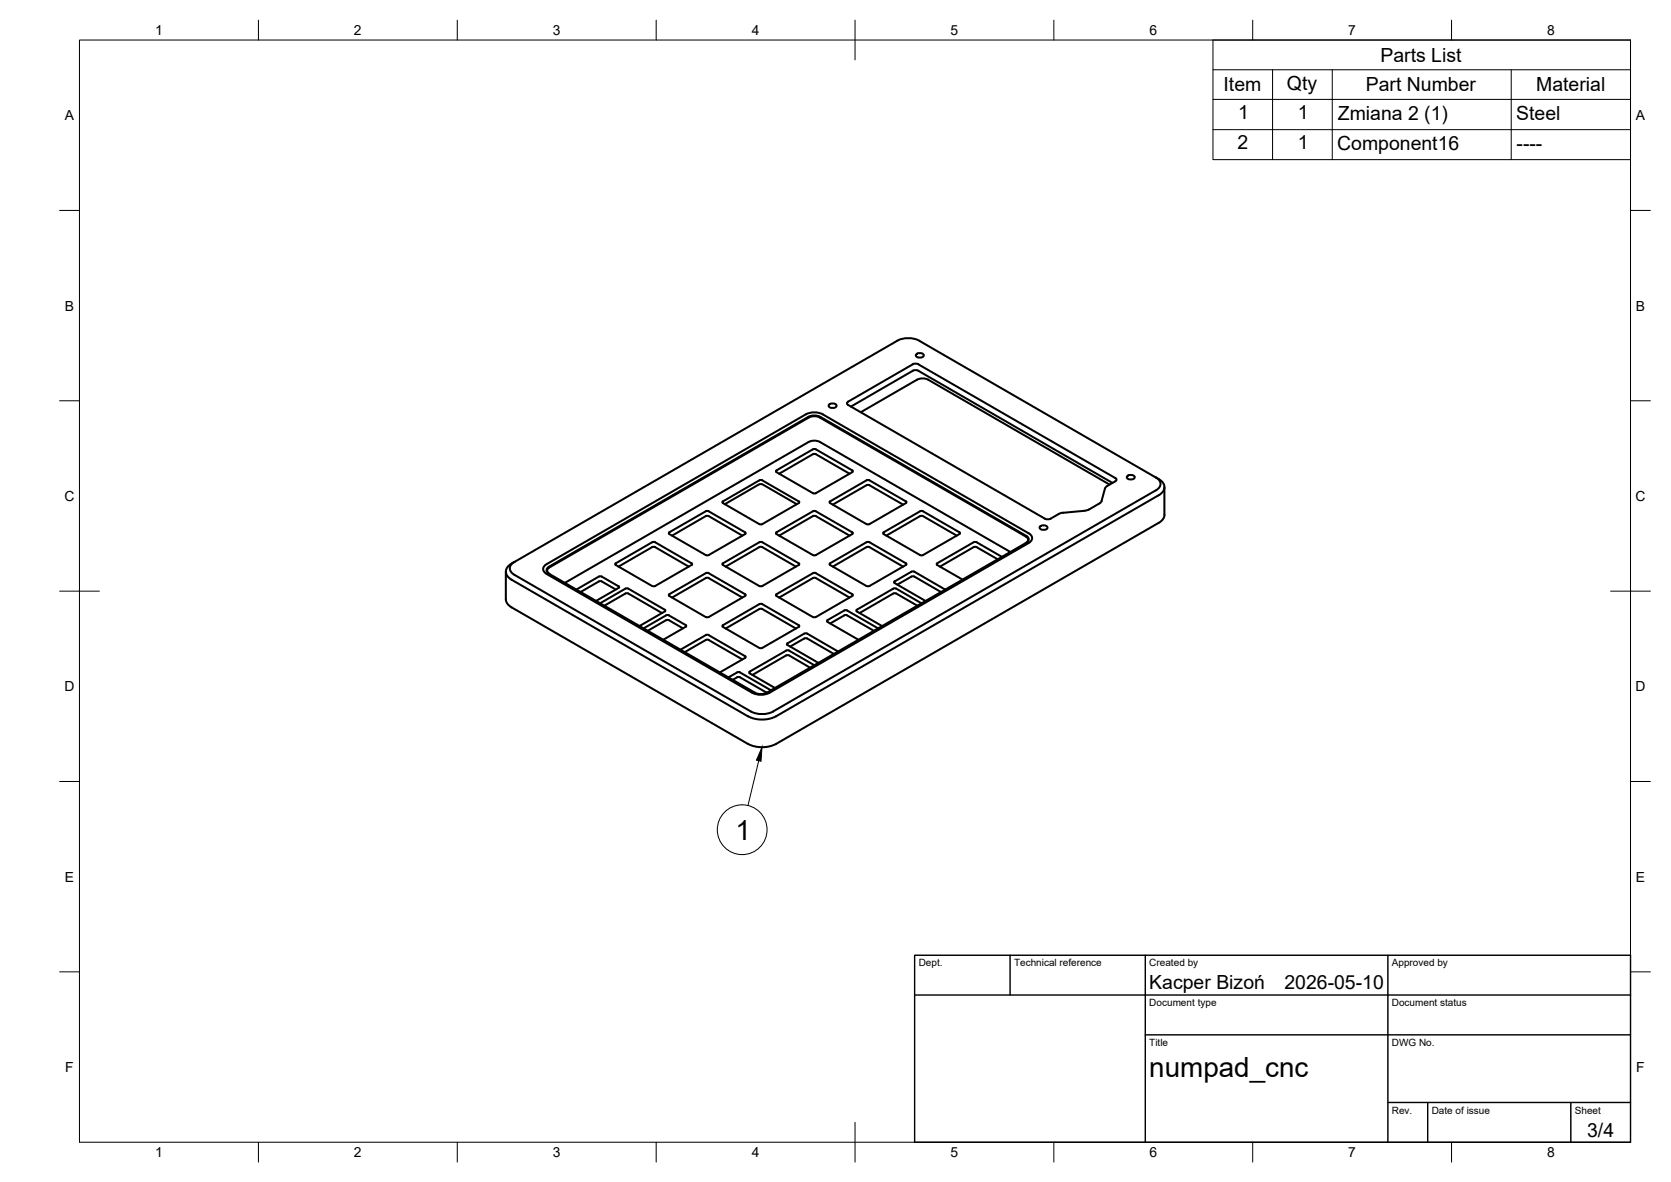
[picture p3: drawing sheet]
<svg xmlns="http://www.w3.org/2000/svg" width="420mm" height="297mm" viewBox="0 0 420 297" stroke-linecap="round" stroke-linejoin="round" font-family="sans-serif">
<!-- layer: Visible -->
<g fill="none" stroke="#000" stroke-width=".51">
<path d="M230.3 89.1l1-.4a.73 .73 0 0 1 .9 .8l-.9 .4a.73 .73 0 0 1-1-.8zM230.9 91.6l49.5 28.5 .3 .2v.5l-2.7 1.7-1 3.4M230.9 93.2l48.8 28.2M230.9 93.2l-.7-.2-.7 .2-15.5 9M230.9 91.5l-.7-.1-.7 .2-16.2 9.3-.3 .2v.5l49.7 28.8 1.1 .1 2.4-1.3M195.2 118.2l9.2-5.3 .5-.1 9.4 5.4 .1 .3-9.3 5.4-.4 .1-9.5-5.4zM195.9 119l8.8-4.9h.4l8.5 4.9M202.6 104.1l-65.2 37.7M202.6 104.1l1.2-.4 1.3-.1 1.8 .5 51.7 29.9M203.3 105l-65.2 37.6M203.3 104.9l1.5-.3 1.4 .3M206.2 105l51.7 29.8a.86 .86 0 0 1 .6 .9 .86 .86 0 0 1-.6 .8"/>
<path d="M208.4 101.7l.9-.3a.73 .73 0 0 1 1 .8l-1 .3a.73 .73 0 0 1-.9-.8zM216.4 103.6l14.2-8.2 .9-.3 1.5 .1 46 26.6M283.4 119.7l.9-.4a.73 .73 0 0 1 1 .8l-1 .4a.73 .73 0 0 1-.9-.8zM290.6 120a1.73 1.73 0 0 1 1.2 1.6 1.73 1.73 0 0 1-1.2 1.6l-96.2 55.6a6.3 6.3 0 0 1-5.6 0l-59.4-34.3a1.73 1.73 0 0 1-1.2-1.7 1.73 1.73 0 0 1 1.2-1.6M168.3 133.8l9.2-5.3 .5-.1 9.4 5.4 .1 .3-9.3 5.4-.5 .1-9.4-5.4zM169 134.6l8.7-5 .5 .1 8.5 4.9M181.8 126l-.2 .3 .2 .1 9.1 5.3M181.8 126l9.4-5.4 .5 .1 9.2 5.3M182.2 126.7l8.9-5h.6l8.6 5M191 131.7h.7M195.2 133.8l9.2-5.3 .5-.1 9.4 5.4 .1 .3-9.3 5.4-.4 .1-9.5-5.4zM195.9 134.6l8.8-5 .4 .1 8.5 4.9"/>
<path d="M200.9 126l.1 .1-.1 .3-9.3 5.3M208.7 126l-.1 .3 .1 .1 9.2 5.3M217.9 136.3l-9.2 5.3-.1 .2 9.3 5.5M217.9 137.5l-8.5 4.9M217.9 121.9l-8.5 4.9M217.9 120.7l-9.2 5.3M217.9 131.7h.7M217.9 136.3h.7M217.9 120.7h.7M217.9 137.5h.7M217.9 121.9h.7M218.6 136.3l9.2 5.3 .1 .2-9.3 5.5"/>
<path d="M218.6 137.5l8.5 4.9M218.6 121.9l8.5 4.9M218.6 120.7l9.2 5.3M222.2 134.2l9.2 5.3M222.2 133.8l-.1 .1 .1 .3M227.8 126l.1 .3-.1 .1-9.2 5.3M231.4 129.7l-8.5 4.9M231.4 128.5l-9.2 5.3M231.4 128.5h.7l9.3 5.4-.1 .3-9.2 5.3h-.7M231.4 129.7h.7l8.5 4.9M251.9 139.9l-6.3-3.6-.5-.1-9.5 5.4M254 138.7l-47.8-27.6-1.4-.4-1.5 .4-61.3 35.4"/>
<path d="M258.6 136.5l-65.2 37.6-1.8 .5-1.3-.1-1.1-.4-51.8-29.9M258.6 134a1.29 1.29 0 0 1 .9 1.2 1.29 1.29 0 0 1-.9 1.3M261.5 132.4l.9-.4a.73 .73 0 0 1 .9 .8l-.9 .4a.73 .73 0 0 1-.9-.8zM276.4 126.5l-3.1 1.7-6 .6-1.1 .4M277 125.9l-.6 .6M291.3 120.4l-58.7-33.9a6.5 6.5 0 0 0-7.1-.9l-96.1 55.6M291.3 131.4l-96.2 55.6M291.3 124.5l-96.2 55.5M291.3 120.4a2.16 2.16 0 0 1 1.5 2 2.16 2.16 0 0 1-1.5 2.1M292.8 122.4v7a2.42 2.42 0 0 1-1.5 2M127.2 143.7v6.9a2.42 2.42 0 0 0 1.5 2l59.4 34.3a7.8 7.8 0 0 0 7.1 0M129.4 141.2a3.2 3.2 0 0 0-2.2 2.5 2.49 2.49 0 0 0 1.5 2l59.4 34.3"/>
<path d="M137.4 141.8a1.29 1.29 0 0 0-.8 1.2 1.29 1.29 0 0 0 .8 1.2M137.6 142.7l65.6-37.9 1.6-.4 1.5 .4 51.7 29.9a.93 .93 0 0 1 .7 .8 .93 .93 0 0 1-.7 .9l-65.2 37.7-1.5 .3-1.5-.3-51.8-29.9a.89 .89 0 0 1-.4-1.5zM138.1 142.6a.86 .86 0 0 0-.5 .8 .86 .86 0 0 0 .5 .8M150.6 146.1l-4.6 2.7M150.6 144.9l-5.7 3.3M150.6 144.9h.7l4.2 2.4M150.6 146.1h.7M150.9 151.6l6.4-3.7 .4-.1 9.6 5.6-.1 .2-6.4 3.7M151.3 146.1l3.5 2.1M152 152.2l5.3-3.1h.4l8.8 5M154.7 141.7l9.3-5.4 .5-.1 9.4 5.4 .1 .2-9.3 5.5h-.5l-9.4-5.3zM155.5 142.4l8.7-5 .5 .1 8.5 4.9"/>
<path d="M155.5 147.8l-5.6 3.2M155.6 147.3l.1 .3-.1 .1M169 150.2l8.7-5 .5 .1 8.5 4.9M171.7 157.9l-3.5-2-.5-.1-4.8 2.7M172.4 157.5l-5.6 3.3M172.4 157.5l.2-.1-.2-.3-4.2-2.4-.5-.1-5.9 3.3M177.5 144l-9.2 5.3-.1 .3 9.5 5.5h.5l9.3-5.5-.1-.3-9.2-5.3M177.5 144h.7M181.6 141.7l9.4-5.4 .4-.1 9.5 5.4 .1 .2-9.3 5.5h-.5l-9.4-5.3zM182.5 158l8.7-5h.5l8.4 5M182.5 142.4l8.7-5 .5 .1 8.4 4.9M195.9 150.2l8.8-5 .4 .1 8.5 4.9"/>
<path d="M204.4 144l-9.2 5.3-.1 .3 9.6 5.5h.4l9.3-5.5-.1-.3-9.2-5.3M204.4 144h.7M212.3 153.4l-4.2 2.5-.2 .2 7.9 4.7M212.3 153.4h.7M213 154.7l6.7 3.8M213 153.4l7.8 4.5M213 154.6h-.7l-3.6 2.1M217.9 147.3h.7M224.6 147.9l-9.3 5.5 .1 .2 6.4 3.7M224.6 149.1l-8.5 5M224.6 149.1h.7l5.4 3.1M224.6 147.9h.7l6.4 3.7"/>
<path d="M224.9 146.1l-.1 .3 .1 .1 7.8 4.5M224.9 146.1l4.3-2.4 .5-.1 8 4.6M225.6 146.9l3.6-2 .5-.1 6.9 4M235.6 142l6.4 3.7M235.6 141.6l-.1 .2 .1 .2M250.9 140.6l-5.3-3.1-.5-.1-8.8 5M171.1 163.3l6.4-3.7 .5-.1 9.4 5.4M177.5 160.8l-5.3 3.1M177.5 160.8h.7M178.2 160.8l8.5 4.9M183.2 170.2l2.2-1.2 .4-.1 8 4.6M185.4 170.2h.7"/>
<path d="M185.4 170.2l-1.2 .6M186.1 170.2l6.7 3.9M187.4 164.9l.1 .3-.1 .1-6.4 3.7M188.1 180a7.8 7.8 0 0 0 7.1 0M190.9 162.8l-9.1-5.3-.2-.2 9.6-5.6 .5 .1 9.3 5.5-.1 .2-9.3 5.3M191 162.8h.7M198.7 162.5l3.5-2.1h.5l7 3.9M203.7 167.8l-5.3-3.1-.5-.1-8.7 5M204.8 167.2l-6.4-3.7-.5-.1-9.5 5.5 .1 .3 6.4 3.7M210.7 163.7l-8-4.6-.5 .1-4.3 2.6 .1 .3 7.8 4.5"/>
</g>
<!-- layer: BORDER -->
<g fill="none" stroke="#000" stroke-width=".25">
<path d="M20 10.1h390v276.9h-390zM65 5.1v5M115 5.1v5M165 5.1v5M215 5.1v10M265 5.1v5M315 5.1v5M365 5.1v5M15 52.9h5M410 52.9h5M15 100.7h5M410 100.7h5"/>
<path d="M15 148.6h10M405 148.6h10M15 196.4h5M410 196.4h5M15 244.2h5M410 244.2h5M65 287v5M115 287v5M165 287v5M215 282.1v9.9M265 287v5M315 287v5"/>
<path d="M365 287v5"/>
</g>
<!-- layer: TITLEBLOCK -->
<path d="M230 240.1h180v46.9h-180zM230 250h180M254 240.1v9.9M288 240.1v46.9M349 240.1v46.9M288 260.1h122M349 277.1h61M359 277.1v9.9M395 277.1v9.9" fill="none" stroke="#000" stroke-width=".36"/>
<!-- layer: Parts Lists -->
<path d="M305 10.1h105v30h-105zM305 17.5h105M320 17.5v22.6M335 17.5v22.6M380 17.5v22.6M305 25h105M305 32.6h105" fill="none" stroke="#000" stroke-width=".25"/>
<!-- layer: Balloons -->
<circle cx="186.6" cy="208.5" r="6.3" fill="none" stroke="#000" stroke-width=".25"/>
<!-- layer: 0 -->
<path d="M191.6 187.8l-.3 3.5-1.1-.3z" fill="#000" stroke="#000" stroke-width=".25"/>
<path d="M190.8 191.2l-2.7 11.2" fill="none" stroke="#000" stroke-width=".25"/>
<g font-size="7">
<text x="184.9" y="211">1</text>
<text x="289" y="270.6">numpad_cnc</text>
</g>
<g font-size="4.9">
<text x="347.1" y="15.5">Parts List</text>
<text x="307.7" y="23">Item</text>
<text x="323.6" y="22.5">Qty</text>
<text x="343.4" y="23">Part Number</text>
<text x="386.3" y="23">Material</text>
<text x="311.3" y="29.9">1</text>
<text x="326.3" y="29.9">1</text>
<text x="336.4" y="30">Zmiana 2 (1)</text>
<text x="381.3" y="30">Steel</text>
<text x="311.2" y="37.5">2</text>
<text x="326.3" y="37.5">1</text>
<text x="336.2" y="37.6">Component16</text>
<text x="381.3" y="37.6">----</text>
<text x="289" y="248.5">Kacper Bizoń</text>
<text x="323" y="248.5">2026-05-10</text>
<text x="399.1" y="285.7">3/4</text>
</g>
<g font-size="3.5">
<text x="39" y="8.8">1</text>
<text x="89" y="8.8">2</text>
<text x="139" y="8.8">3</text>
<text x="189" y="8.8">4</text>
<text x="239" y="8.8">5</text>
<text x="289" y="8.8">6</text>
<text x="339" y="8.8">7</text>
<text x="389" y="8.8">8</text>
<text x="16.3" y="30.2">A</text>
<text x="411.3" y="30.2">A</text>
<text x="16.3" y="78">B</text>
<text x="411.3" y="78">B</text>
<text x="16.2" y="125.9">C</text>
<text x="411.2" y="125.9">C</text>
<text x="16.2" y="173.7">D</text>
<text x="411.2" y="173.7">D</text>
<text x="16.3" y="221.6">E</text>
<text x="411.3" y="221.6">E</text>
<text x="16.4" y="269.4">F</text>
<text x="411.4" y="269.4">F</text>
<text x="39" y="290.8">1</text>
<text x="89" y="290.8">2</text>
<text x="139" y="290.8">3</text>
<text x="189" y="290.8">4</text>
<text x="239" y="290.8">5</text>
<text x="289" y="290.8">6</text>
<text x="339" y="290.8">7</text>
<text x="389" y="290.8">8</text>
</g>
<g font-size="2.5">
<text x="231" y="242.9">Dept.</text>
<text x="255" y="242.9">Technical reference</text>
<text x="289" y="242.9">Created by</text>
<text x="350" y="242.9">Approved by</text>
<text x="289" y="252.8">Document type</text>
<text x="350" y="252.8">Document status</text>
<text x="289" y="262.9">Title</text>
<text x="350" y="262.9">DWG No.</text>
<text x="350" y="279.9">Rev.</text>
<text x="360" y="279.9">Date of issue</text>
<text x="396" y="279.9">Sheet</text>
</g>
</svg>
